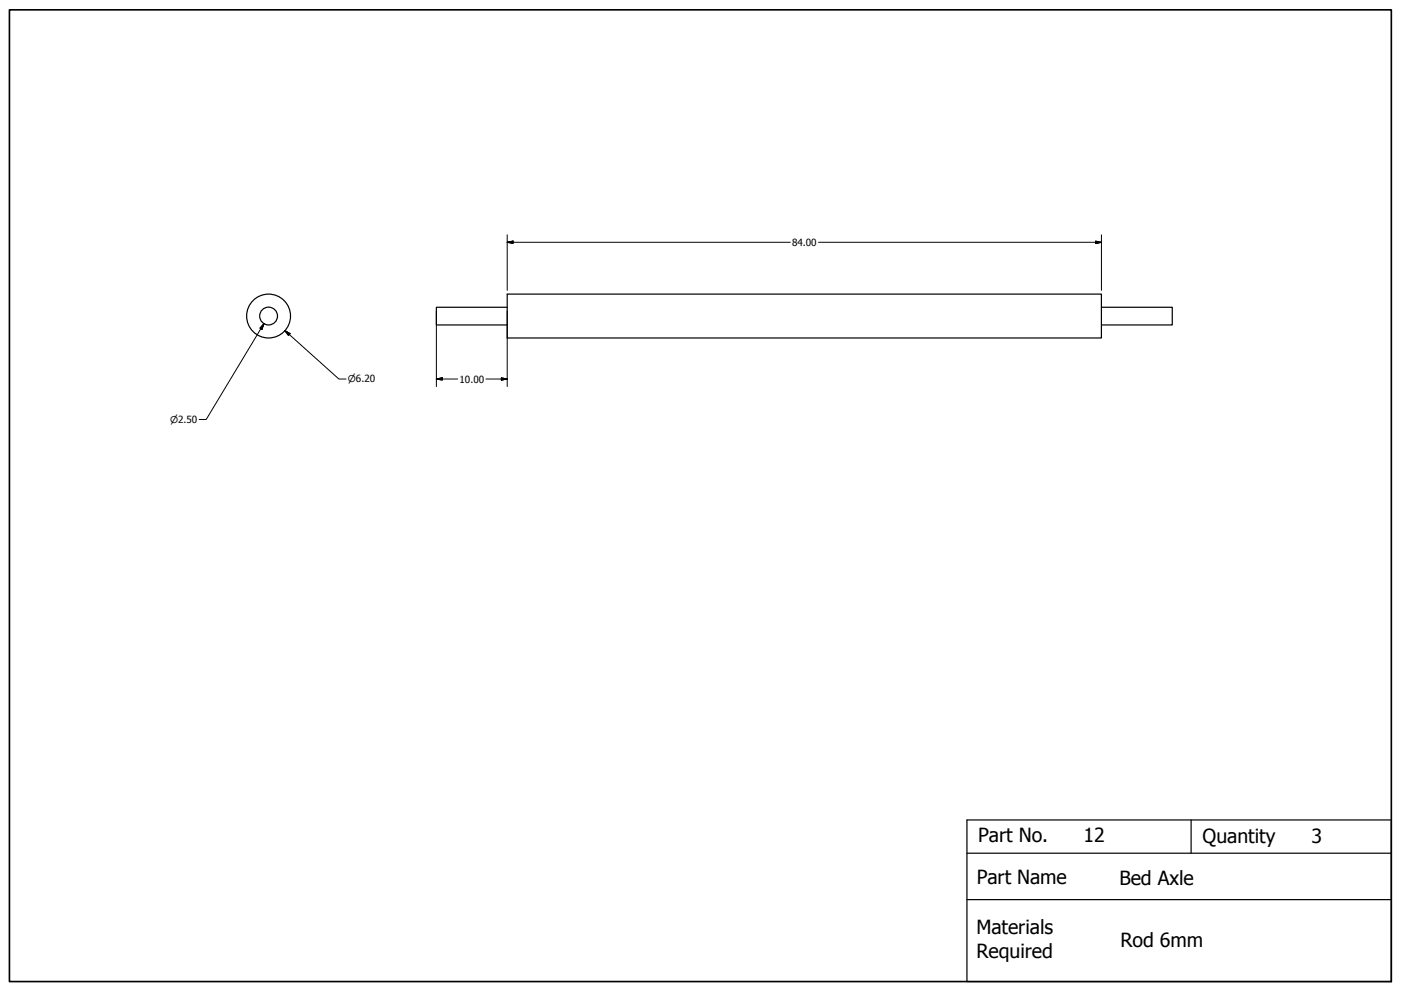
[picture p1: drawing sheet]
<svg xmlns="http://www.w3.org/2000/svg" width="594mm" height="420mm" viewBox="0 0 594 420" stroke-linecap="round" stroke-linejoin="round" font-family="sans-serif">
<!-- layer: Visible (ANSI) -->
<g fill="none" stroke="#000" stroke-width=".51">
<path d="M215.1 130.3h-30.1v7.5h30.1M215.1 124.7h251.9v18.6h-251.9zM467 130.3h30.1v7.5h-30.1"/>
<circle cx="113.9" cy="134" r="9.3"/>
<circle cx="113.9" cy="134" r="3.8"/>
</g>
<!-- layer: Title (ANSI) -->
<path d="M410 347.6h180v68.6h-180zM505.1 347.6v14.1M410 361.7h180M410 381.4h180" fill="none" stroke="#000" stroke-width=".51"/>
<!-- layer: Border (ANSI) -->
<path d="M4 4.2h586v412h-586z" fill="none" stroke="#000" stroke-width=".7"/>
<!-- layer: Dimension (ANSI) -->
<g fill="none" stroke="#000" stroke-width=".42">
<path d="M215.1 99.5v23.6M467 99.5v23.6M215.1 102.7l2.5-.5v1zM215.1 102.7h120M347.1 102.7h119.9M464.6 102.2l2.4 .5-2.4 .5zM112 137.2l-.9 2.4-.9-.5zM112 137.2l-24.6 40.6h-2.9M185 131.9v32M215.1 131.9v32M120.8 140.2l2.2 1.3-.7 .7zM120.8 140.2l22.9 20.5h3"/>
<path d="M185 160.7l2.6-.5v.9zM185 160.7h9.1M206.1 160.7h9M212.6 160.2l2.5 .5-2.5 .4z"/>
</g>
<path d="M215.1 102.7l2.5-.5zM215.1 102.7l2.5-.5v1zM464.6 103.2l2.4-.5zM464.6 102.2l2.4 .5-2.4 .5zM112 137.2l-.9 2.4zM112 137.2l-.9 2.4-.9-.5zM120.8 140.2l2.2 1.3zM120.8 140.2l2.2 1.3-.7 .7zM185 160.7l2.6-.5zM185 160.7l2.6-.5v.9zM212.6 161.1l2.5-.4zM212.6 160.2l2.5 .5-2.5 .4z" fill="#000" stroke="#000" stroke-width=".42"/>
<g font-size="8.3">
<text x="414.8" y="357">Part No.</text>
<text x="459.4" y="357">12</text>
<text x="510" y="357.4">Quantity</text>
<text x="556.1" y="357.3">3</text>
<text x="414.1" y="374.9">Part Name</text>
<text x="474.7" y="375">Bed Axle</text>
<text x="414" y="396.2">Materials</text>
<text x="475.1" y="401.4">Rod 6mm</text>
<text x="414.1" y="406.1">Required</text>
</g>
<g font-size="4.2">
<text x="335.9" y="104.2">84.00</text>
<text x="194.9" y="162.2">10.00</text>
</g>
<g font-size="4">
<text x="147.5" y="162.2">⌀6.20</text>
<text x="72.1" y="179.3">⌀2.50</text>
</g>
</svg>
